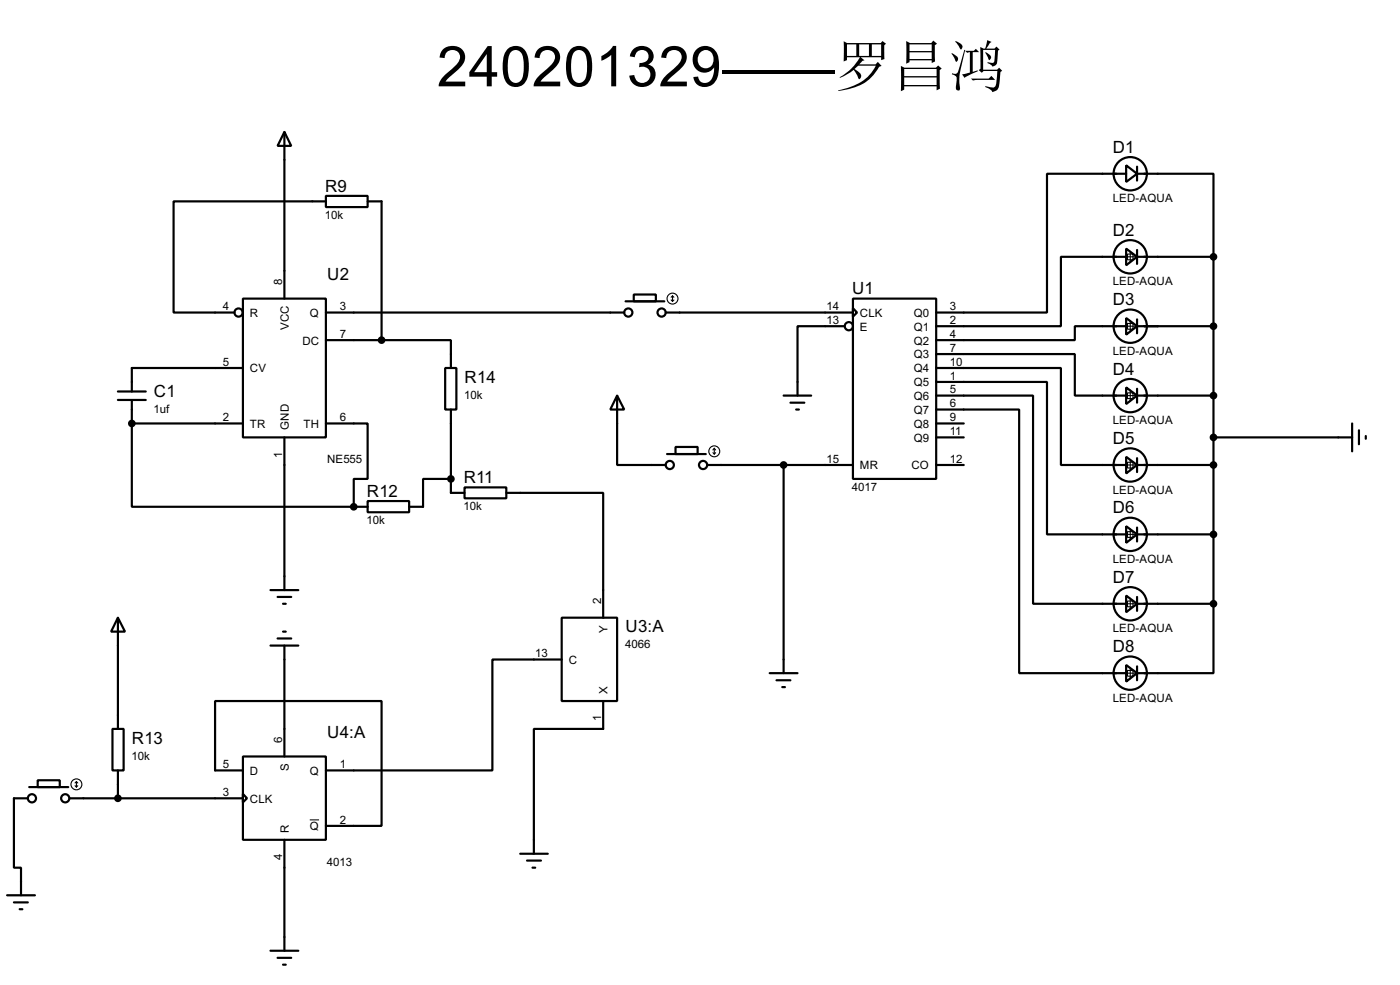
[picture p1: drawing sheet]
<svg xmlns="http://www.w3.org/2000/svg" width="256mm" height="180mm" viewBox="0 0 256 180" stroke-linecap="round" stroke-linejoin="round" font-family="sans-serif">
<g fill="none" stroke="#000" stroke-width=".4">
<path d="M52.1 24.2l1.3 2.5h-2.5zM52.1 24.2v30.5M59.7 35.9h7.7v2h-7.7zM59.7 36.9h-27.9v20.3h11.2M67.4 36.9h2.5v25.4M206.3 30.3l2 1.5-2 1.5zM206.3 31.8h-14.5v25.4h-20.3M208.3 31.8h14v15.2M208.3 30.5v2.6M44.5 54.7h15.2v25.4h-15.2zM59.7 57.2h54.7M114.6 55.2h7.1"/>
<path d="M116.1 53.9h4.1v1.3h-4.1zM122 57.2h34.3M154.7 59.7h-8.6v12.7M156.3 54.7h15.2v33h-15.2zM156.3 56.4l.7 .8-.7 .8zM206.3 45.5l2 1.5-2 1.6zM206.3 58.2l2 1.5-2 1.6zM206.3 47h-11.9v12.7h-22.9M206.3 59.7h-9.4v2.6h-25.4M208.3 47h14M208.3 59.7h14M208.3 45.8v2.5"/>
<path d="M208.3 58.5v2.5M222.3 47v63.5M21.6 71.7h5.1M21.6 73.2h5.1M24.2 77.5v15.3h40.6M24.2 77.5h20.3M24.2 73.2v4.3M44.5 67.4h-20.3v4.3M59.7 77.5h7.7v10.2h-2.6v5.1M59.7 62.3h10.2M69.9 62.3h12.7v5.1M81.6 67.4h2v7.6h-2z"/>
<path d="M82.6 75v15.2h2.5M113.1 72.4l1.3 2.6h-2.6zM113.1 72.4v12.7h8.9M143.6 72.4h5M144.8 73.7h2.6M145.9 75h.5M171.5 64.8h25.4v7.6h9.4M171.5 67.4h22.9v17.7h11.9M171.5 69.9h20.3v27.9h14.5M171.5 72.4h17.8v38.1h17M171.5 75h15.2v48.2h19.6M171.5 77.5h5.1"/>
<path d="M206.3 70.9l2 1.5-2 1.6zM208.3 72.4h14M208.3 71.2v2.5M247.7 77.5v5.1M249 78.8v2.5M250.2 79.8v.5M52.1 80.1v27.9M64.8 92.8h2.6M67.4 91.7h7.6v2.1h-7.6zM82.6 87.7h-5.1v5.1h-2.5M85.1 89.2h7.7v2h-7.7zM92.8 90.2h17.7v22.9"/>
<path d="M122.2 83.1h7.1M123.8 81.8h4v1.3h-4zM129.6 85.1h26.7M143.6 85.1v38.1M171.5 85.1h5.1M171.5 80.1h5.1M206.3 83.6l2 1.5-2 1.6zM206.3 96.3l2 1.5-2 1.6zM208.3 85.1h14M208.3 97.8h14M208.3 83.9v2.5M208.3 96.6v2.5"/>
<path d="M222.3 80.1h25.4M21.6 113.1l1.3 2.5h-2.5zM21.6 113.1v20.3M49.6 108h5.1M49.6 118.2h5.1M50.9 109.3h2.5M50.9 116.9h2.5M51.9 110.5h.5M51.9 115.6h.5M52.1 118.2v20.3M102.9 113.1h10.2v15.2h-10.2zM206.3 109l2 1.5-2 1.6z"/>
<path d="M208.3 110.5h14M208.3 109.3v2.5M222.3 110.5v12.7h-14M20.6 133.4h2.1v7.6h-2.1zM44.5 138.5h15.2v15.2h-15.2zM102.9 120.7h-12.7v20.3h-30.5M110.5 128.3v5.1h-12.7v22.9M141 123.2h5.1M142.3 124.5h2.5M143.3 125.8h.5M206.3 121.7l2 1.5-2 1.6zM208.3 122v2.5"/>
<path d="M5.1 146.1h-2.5v12.7h1.3v5.1M5.4 144.1h7.1M6.9 142.8h4.1v1.3h-4.1zM12.8 146.1h31.7M21.6 141v5.1M44.5 145.3l.8 .8-.8 .8zM44.5 141h-5.1v-12.7h30.5v22.9h-10.2M52.1 153.7v20.3M95.3 156.3h5.1M96.6 157.5h2.5M97.6 158.8h.5M1.3 163.9h5.1"/>
<path d="M2.6 165.2h2.5M3.6 166.4h.5M49.6 174h5.1M50.9 175.3h2.5M51.9 176.6h.5"/>
<circle cx="207" cy="31.8" r="3.1"/>
<circle cx="43.7" cy="57.2" r=".75"/>
<circle cx="115.1" cy="57.2" r=".75"/>
<circle cx="121.2" cy="57.2" r=".75"/>
<circle cx="155.5" cy="59.7" r=".75"/>
<circle cx="207" cy="47" r="3.1"/>
<circle cx="207" cy="59.7" r="3.1"/>
<circle cx="207" cy="72.4" r="3.1"/>
<circle cx="122.7" cy="85.1" r=".75"/>
<circle cx="128.8" cy="85.1" r=".75"/>
<circle cx="207" cy="97.8" r="3.1"/>
<circle cx="207" cy="85.1" r="3.1"/>
<circle cx="207" cy="110.5" r="3.1"/>
<circle cx="207" cy="123.2" r="3.1"/>
<circle cx="5.8" cy="146.1" r=".75"/>
<circle cx="11.9" cy="146.1" r=".75"/>
</g>
<g fill="#000">
<circle cx="24.2" cy="77.5" r=".2"/>
<circle cx="64.8" cy="92.8" r=".2"/>
</g>
<g fill="none" stroke="#000" stroke-width=".2">
<path d="M123 54.9l.2 .3M123.2 54.2v1M123.2 54.2l-.2 .2M123.2 54.2l.3 .2M123.5 54.9l-.3 .3M206 47h2.1M206 59.7h2.1M206.6 46.5h1v1.1h-1zM206.6 59.2h1v1.1h-1zM207.1 46v2.1M207.1 58.7v2.1M206 72.4h2.1"/>
<path d="M206.6 71.9h1v1.1h-1zM207.1 71.4v2.1M130.6 82.9l.3 .2M130.9 82.1v1M130.9 82.1l-.3 .3M130.9 82.1l.2 .3M131.1 82.9l-.2 .2M206 85.1h2.1M206 97.8h2.1M206.6 84.6h1v1.1h-1zM206.6 97.3h1v1.1h-1zM207.1 84.1v2.1"/>
<path d="M207.1 96.8v2.1M206 110.5h2.1M206.6 110h1v1.1h-1zM207.1 109.5v2.1M206 123.2h2.1M206.6 122.7h1v1.1h-1zM207.1 122.2v2.1M13.8 143.8l.2 .3M14 143.1v1M14 143.1l-.2 .2M14 143.1l.3 .2M14.3 143.8l-.3 .3"/>
<circle cx="123.2" cy="54.7" r="1"/>
<circle cx="130.8" cy="82.6" r="1"/>
<circle cx="14" cy="143.6" r="1"/>
</g>
<g fill="#000" stroke="#000" stroke-width=".4">
<circle cx="222.3" cy="47" r=".5"/>
<circle cx="222.3" cy="59.7" r=".5"/>
<circle cx="24.1" cy="77.5" r=".5"/>
<circle cx="69.9" cy="62.3" r=".5"/>
<circle cx="222.3" cy="72.4" r=".5"/>
<circle cx="64.8" cy="92.8" r=".5"/>
<circle cx="82.6" cy="87.7" r=".5"/>
<circle cx="143.5" cy="85.1" r=".5"/>
<circle cx="222.3" cy="97.8" r=".5"/>
<circle cx="222.3" cy="85.1" r=".5"/>
<circle cx="222.3" cy="80.1" r=".5"/>
<circle cx="222.3" cy="110.5" r=".5"/>
<circle cx="21.6" cy="146.1" r=".5"/>
</g>
<path d="M56.8 150.1h1.7" fill="none" stroke="#000" stroke-width=".18"/>
<text font-size="11.5" x="80.1" y="15.8">240201329——罗昌鸿</text>
<g font-size="3.5">
<text x="203.9" y="27.9">D1</text>
<text x="59.6" y="35.1">R9</text>
<text x="203.9" y="43.2">D2</text>
<text x="60" y="51.3">U2</text>
<text x="156.1" y="53.9">U1</text>
<text x="203.9" y="55.9">D3</text>
<text x="85.1" y="70.1">R14</text>
<text x="203.9" y="68.6">D4</text>
<text x="28.2" y="72.6">C1</text>
<text x="203.9" y="81.3">D5</text>
<text x="85" y="88.4">R11</text>
<text x="67.2" y="90.9">R12</text>
<text x="203.9" y="94">D6</text>
<text x="203.9" y="106.7">D7</text>
<text x="114.6" y="115.8">U3:A</text>
<text x="203.9" y="119.4">D8</text>
<text x="24.2" y="136.1">R13</text>
<text x="60" y="135.1">U4:A</text>
</g>
<g font-size="2.4">
<text x="59.5" y="40.1">10k</text>
<text x="203.8" y="37">LED-AQUA</text>
<text x="51.7" y="52.1" transform="rotate(-90 51.7 52.1)">8</text>
<text x="203.8" y="52.2">LED-AQUA</text>
<text x="40.8" y="56.8">4</text>
<text x="45.8" y="58">R</text>
<text x="56.8" y="58">Q</text>
<text x="62.3" y="56.8">3</text>
<text x="151.4" y="56.8">14</text>
<text x="151.4" y="59.3">13</text>
<text x="157.5" y="58">CLK</text>
<text x="167.4" y="58">Q0</text>
<text x="174" y="56.8">3</text>
<text x="174" y="59.3">2</text>
<text x="52.9" y="60.4" transform="rotate(-90 52.9 60.4)">VCC</text>
<text x="55.4" y="63.1">DC</text>
<text x="62.3" y="61.9">7</text>
<text x="157.5" y="60.5">E</text>
<text x="167.4" y="60.5">Q1</text>
<text x="167.4" y="63.1">Q2</text>
<text x="167.4" y="65.6">Q3</text>
<text x="174" y="61.9">4</text>
<text x="174" y="64.4">7</text>
<text x="203.8" y="64.9">LED-AQUA</text>
<text x="40.8" y="67">5</text>
<text x="45.8" y="68.1">CV</text>
<text x="167.4" y="68.1">Q4</text>
<text x="167.4" y="70.7">Q5</text>
<text x="174" y="67">10</text>
<text x="174" y="69.5">1</text>
<text x="174" y="72">5</text>
<text x="28.2" y="75.5">1uf</text>
<text x="40.8" y="77.1">2</text>
<text x="62.3" y="77.1">6</text>
<text x="85.1" y="73">10k</text>
<text x="167.4" y="73.2">Q6</text>
<text x="167.4" y="75.8">Q7</text>
<text x="174" y="74.6">6</text>
<text x="174" y="77.1">9</text>
<text x="203.8" y="77.6">LED-AQUA</text>
<text x="45.8" y="78.3">TR</text>
<text x="51.7" y="83.8" transform="rotate(-90 51.7 83.8)">1</text>
<text x="52.9" y="78.7" transform="rotate(-90 52.9 78.7)">GND</text>
<text x="55.6" y="78.3">TH</text>
<text x="167.4" y="78.3">Q8</text>
<text x="167.4" y="80.8">Q9</text>
<text x="174" y="79.7">11</text>
<text x="59.9" y="84.8">NE555</text>
<text x="151.4" y="84.7">15</text>
<text x="156.1" y="89.9">4017</text>
<text x="157.5" y="85.9">MR</text>
<text x="167" y="85.9">CO</text>
<text x="174" y="84.7">12</text>
<text x="67.2" y="96">10k</text>
<text x="84.9" y="93.4">10k</text>
<text x="203.8" y="90.4">LED-AQUA</text>
<text x="203.8" y="103.1">LED-AQUA</text>
<text x="110.1" y="110.5" transform="rotate(-90 110.1 110.5)">2</text>
<text x="111.3" y="115.8" transform="rotate(-90 111.3 115.8)">Y</text>
<text x="114.6" y="118.7">4066</text>
<text x="203.8" y="115.8">LED-AQUA</text>
<text x="98.1" y="120.3">13</text>
<text x="104.2" y="121.5">C</text>
<text x="111.3" y="127" transform="rotate(-90 111.3 127)">X</text>
<text x="203.8" y="128.5">LED-AQUA</text>
<text x="51.7" y="135.9" transform="rotate(-90 51.7 135.9)">6</text>
<text x="110.1" y="132" transform="rotate(-90 110.1 132)">1</text>
<text x="24.1" y="139">10k</text>
<text x="40.8" y="140.6">5</text>
<text x="45.8" y="141.8">D</text>
<text x="52.9" y="141.2" transform="rotate(-90 52.9 141.2)">S</text>
<text x="56.8" y="141.8">Q</text>
<text x="62.3" y="140.6">1</text>
<text x="40.8" y="145.7">3</text>
<text x="45.8" y="146.9">CLK</text>
<text x="52.9" y="152.4" transform="rotate(-90 52.9 152.4)">R</text>
<text x="56.8" y="152">Q</text>
<text x="62.3" y="150.8">2</text>
<text x="51.7" y="157.4" transform="rotate(-90 51.7 157.4)">4</text>
<text x="59.9" y="158.5">4013</text>
</g>
</svg>
